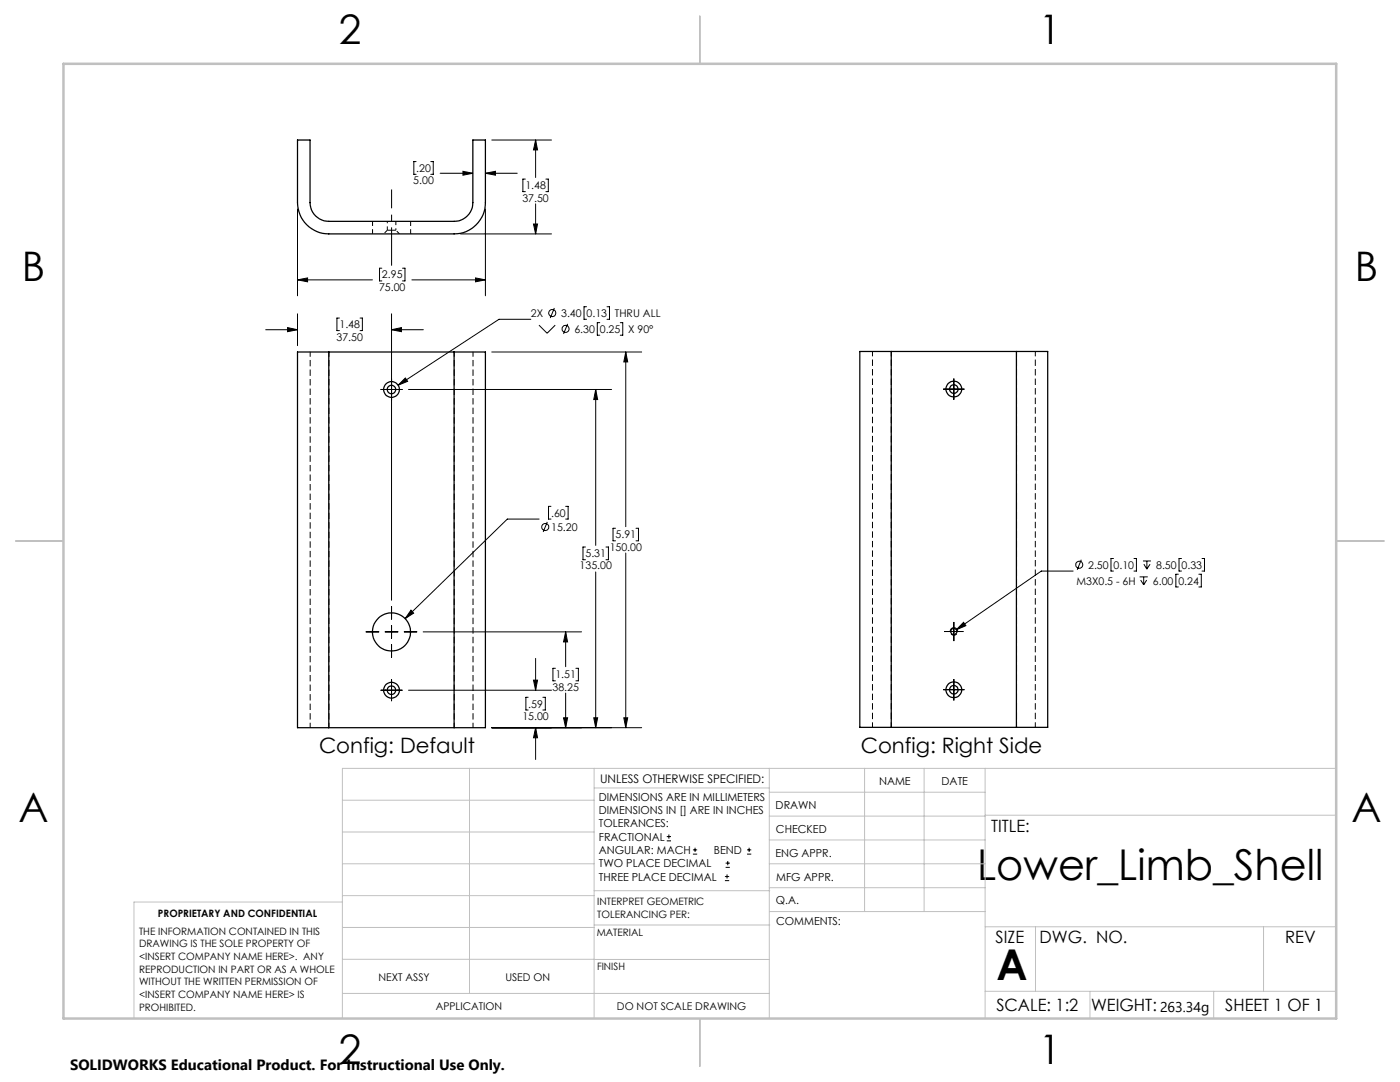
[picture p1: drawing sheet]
<svg xmlns="http://www.w3.org/2000/svg" width="279mm" height="216mm" viewBox="0 0 279 216" stroke-linecap="round" stroke-linejoin="round" font-family="sans-serif">
<path d="M74.3 44.2v2.5M81.9 46.7v-2.5M61.9 70.2v75M65.6 70.2v75M90.6 70.2v75M94.4 70.2v75M174.1 70.1v75M177.9 70.1v75M202.9 70.1v75M206.6 70.1v75" fill="none" stroke="#000" stroke-width=".2" stroke-dasharray="1.3 .6" stroke-dashoffset=".3" stroke-linecap="butt"/>
<g fill="none" stroke="#000" stroke-width=".25">
<path d="M59.4 27.9h2.5v12.5a3.7 3.7 0 0 0 3.7 3.8h25a3.7 3.7 0 0 0 3.8-3.8v-12.5h2.5v12.5a6.3 6.3 0 0 1-6.3 6.3h-25a6.3 6.3 0 0 1-6.2-6.3zM65.6 70.2h-6.2v75h6.2M65.6 70.2v75M65.6 70.2h25M90.6 70.2h6.3v75h-6.3M90.6 70.2v75M177.9 70.1h-6.3v75h6.3M177.9 70.1v75M177.9 70.1h24.9M202.8 70.1h6.3v75h-6.3M202.8 70.1v75M65.6 145.2h25"/>
<path d="M177.9 145.1h24.9"/>
<circle cx="78.1" cy="77.7" r=".85"/>
<circle cx="78.1" cy="77.7" r="1.58"/>
<circle cx="190.4" cy="77.6" r="1.57"/>
<circle cx="190.4" cy="77.7" r=".86"/>
<circle cx="78.1" cy="137.7" r=".85"/>
<circle cx="78.1" cy="126.1" r="3.8"/>
<circle cx="78.1" cy="137.7" r="1.58"/>
<circle cx="190.4" cy="126" r=".62"/>
<circle cx="190.4" cy="137.6" r=".86"/>
<circle cx="190.4" cy="137.6" r="1.57"/>
</g>
<path d="M78.1 45.9h-.8M79 45.9h-.9" fill="none" stroke="#000" stroke-width=".2" stroke-dasharray="1.3 .6" stroke-dashoffset=".4" stroke-linecap="butt"/>
<path d="M77.3 45.9l-.7 .8M79.7 46.7l-.7-.8" fill="none" stroke="#000" stroke-width=".2" stroke-dasharray="1.3 .6" stroke-dashoffset=".5" stroke-linecap="butt"/>
<path d="M77.3 44.2v1.7M79 45.9v-1.7" fill="none" stroke="#000" stroke-width=".2" stroke-dasharray="1.3 .6" stroke-dashoffset=".9" stroke-linecap="butt"/>
<g fill="none" stroke="#000" stroke-width=".2">
<path d="M83 32.2h-.4v2.6h.4M86 32.2h.5v2.6h-.5M87.8 34.6h6.6M92.4 34.2l2 .4-2 .4zM96.9 34.6l2-.4v.8zM96.9 34.6h6.3M98.1 27.9h12M104.8 35.7h-.4v2.5h.4M106.9 27.9l.4 2h-.8zM106.9 27.9v7.5M108.9 35.7h.5v2.5h-.5M59.4 55.8l2-.3v.7z"/>
<path d="M59.4 41.7v17.3M59.4 55.8h14.9M76.2 53.5h-.5v2.6h.5M80.3 53.5h.5v2.6h-.5M82.2 55.8h14.7M91.9 46.7h18.2M94.9 55.5l2 .3-2 .4zM96.9 41.7v17.3M106.5 44.7h.8l-.4 2zM106.9 40.7v6M53 65.8h6.4M57.4 65.4l2 .4-2 .4z"/>
<path d="M59.4 62.6v6.4M67.7 63.5h-.5v2.5h.5M71.9 63.5h.4v2.5h-.4M76 77.7h4.3M78.1 65.8l2-.4v.8zM78.1 62.6v57.2M78.1 65.8h6.4M80.9 75.4l.5 .7-2 .8zM81.5 77.7h40.6M98.1 70.2h30M105.9 63.7h-6.3l-20.2 13.2M107.6 64.9l1.6 1.6 1.6-1.6"/>
<path d="M110.6 61.5l-.8 2M113.3 64.6l-.8 2M117.1 61.2h-.5v2.5h.5M118.9 77.7l.4 2h-.8zM118.9 77.7v31.1M119.7 64.4h-.5v2.5h.5M121.1 61.2h.5v2.5h-.5M123.8 64.4h.5v2.5h-.5M124.9 70.2l.4 2h-.8zM124.9 70.2v34.9M188.2 77.6h4.3M190.4 75.5v4.3"/>
<path d="M107.6 103.6h-6.4l-20.3 19.8M109.2 104.1l-.8 2.1M110 101h-.5v2.6h.5M112.9 101h.5v2.6h-.5M116.8 109.1h-.5v2.6h.5M118.9 114.1v31.1M120.9 109.1h.5v2.6h-.5M122.8 105.4h-.5v2.5h.5M124.9 110.3v34.9M126.9 105.4h.5v2.5h-.5M214.2 113.9h-6.4l-16.9 11.8M215.8 111.7l-.8 2"/>
<path d="M222.2 111.4h-.5v2.5h.5M226.3 111.4h.5v2.5h-.5M227.4 115.1h1.7M227.6 115.7l.6 1M228.1 111.9h1.6M228.2 115.1v1.6M228.3 112.6l.6 1M228.8 115.7l-.6 1M228.9 111.9v1.7M229.5 112.6l-.6 1M235.2 114.6h-.5v2.5h.5M235.8 111.4h-.5v2.5h.5"/>
<path d="M239.3 114.6h.4v2.5h-.4M239.9 111.4h.5v2.5h-.5M73.1 126.1h2.5M76 137.7h4.3M76.9 126.1h2.5M78.1 121v2.5M78.1 124.8v2.6M78.1 128.6v2.6M78.1 135.6v4.2M80.7 126.1h2.5M81.5 137.7h28.6M82 121.7l.5 .6-1.6 1.1z"/>
<path d="M84.5 126.1h31.6M105.4 139.1h-.4v2.6h.4M106.5 135.7h.8l-.4 2zM106.9 131.4v6.3M108.3 139.1h.5v2.6h-.5M110.8 133.3h-.5v2.6h.5M112.9 126.1l.4 2h-.8zM112.9 126.1v6.9M112.9 138.3v6.9M114.9 133.3h.5v2.6h-.5M188.2 137.6h4.3M188.5 126h3.8"/>
<path d="M190.4 124.1v3.8M190.4 135.5v4.3M192.3 124.2l.5 .6-1.9 .9zM98.1 145.2h30M106.9 145.2l.4 2h-.8zM106.9 145.2v6.4M112.5 143.2h.8l-.4 2zM118.5 143.2h.8l-.4 2zM124.5 143.2h.8l-.4 2zM133.1 167.8h.8M133.1 166.9h.8M133.5 166.5v.9"/>
<path d="M138.3 170.4h.8M138.3 169.6h.8M138.7 169.2v.8M144.7 175.7h.8M144.7 174.9h.8M144.8 173.1h.9M144.8 172.2h.9M145.1 174.5v.8M145.2 171.8v.8M149.1 170.4h.8M149.1 169.6h.8M149.5 169.2v.8"/>
<circle cx="110.2" cy="62.5" r=".71"/>
<circle cx="112.9" cy="65.6" r=".71"/>
<circle cx="108.8" cy="105.2" r=".71"/>
<circle cx="215.4" cy="112.7" r=".71"/>
</g>
<path d="M190.4 125.2a.75 .75 0 0 1 .6 1.1 .75 .75 0 0 1-1.2 .1 .75 .75 0 0 1 .4-1.1l.2-.1" fill="none" stroke="#000" stroke-width=".2" stroke-dasharray="1.3 .6" stroke-dashoffset=".2" stroke-linecap="butt"/>
<path d="M78.1 53v-15.2" fill="none" stroke="#000" stroke-width=".2" stroke-dasharray="15.2 1.3 1.3 1.3" stroke-dashoffset="7.6" stroke-linecap="butt"/>
<g fill="none" stroke="#c0c0c0" stroke-width=".2">
<path d="M68.3 159.7h50.3M93.7 153.3v44.9M118.6 153.3v49.9M118.6 157.2h34.9M153.5 153.3v49.9M153.5 158.1h43.1M172.5 153.3v28.6M184.4 153.3v28.6M196.6 153.3v49.9M266.7 153.3h-198.4v49.9M68.3 178.7h50.3M68.3 172.4h50.3"/>
<path d="M68.3 166h50.3M68.3 180h-41.6v23.2M118.6 177.7h35M153.5 167.6h43.1M153.5 162.8h43.1M153.5 172.4h43.1M153.5 177.1h43.1M196.6 162.7h70.1M68.3 198.2h85.2M68.3 191.4l85.2 .1M68.3 185.1h50.3M118.6 184.6h35"/>
<path d="M153.6 181.9h43M196.6 197.8h70.1M196.6 184.9h70.1M206.7 184.9v12.9M217.5 197.8v5.4M242.2 197.8v5.4M252.2 184.9v12.9"/>
</g>
<path d="M139.7 3.2v9.5M3.1 107.9h9.6M266.7 107.9h9.5M139.7 203.2v9.6" fill="none" stroke="#c0c0c0" stroke-width=".25"/>
<path d="M12.7 12.7h254v190.5h-254z" fill="none" stroke="#c0c0c0" stroke-width=".5"/>
<path d="M106.9 145.2l.4 2h-.8zM106.5 135.7h.8l-.4 2zM112.5 143.2h.8l-.4 2zM112.9 126.1l.4 2h-.8zM118.5 143.2h.8l-.4 2zM118.9 77.7l.4 2h-.8zM124.5 143.2h.8l-.4 2zM124.9 70.2l.4 2h-.8zM79.4 76.9l2-.8-.5-.7zM82 121.7l-1.1 1.7 1.6-1.1zM57.4 65.4l2 .4-2 .4zM78.1 65.8l2-.4v.8zM92.4 34.2l2 .4-2 .4zM96.9 34.6l2-.4v.8zM59.4 55.8l2-.3v.7zM94.9 55.5l2 .3-2 .4zM106.5 44.7h.8l-.4 2zM106.9 27.9l.4 2h-.8zM192.3 124.2l-1.4 1.5 1.9-.9z" fill="#000"/>
<g font-size="8.5">
<text x="195" y="175.5">Lower_Limb_Shell</text>
<text x="198.9" y="195.5">A</text>
</g>
<g font-size="8.1">
<text x="67.6" y="8.9">2</text>
<text x="207.3" y="8.9">1</text>
<text x="4.4" y="56.1">B</text>
<text x="270.4" y="56.1">B</text>
<text x="3.7" y="164.1">A</text>
<text x="269.7" y="164.1">A</text>
<text x="67.6" y="212.4">2</text>
<text x="207.3" y="212.4">1</text>
</g>
<g font-size="4.2">
<text x="63.7" y="150.3">Config: Default</text>
<text x="171.8" y="150.3">Config: Right Side</text>
</g>
<g font-size="3.4">
<text x="197.8" y="166">TITLE:</text>
<text x="198.7" y="188.1">SIZE</text>
<text x="207.5" y="188.1">DWG. NO.</text>
<text x="256.5" y="188.2">REV</text>
<text x="198.8" y="201.7">SCALE: 1:2</text>
<text x="217.7" y="201.8">WEIGHT:</text>
<text x="244.5" y="201.7">SHEET 1 OF 1</text>
</g>
<text font-size="3" x="14" y="213.5">SOLIDWORKS Educational Product. For Instructional Use Only.</text>
<text font-size="2.8" x="231.5" y="201.9">263.34g</text>
<text font-size="2.4" x="119.8" y="156.2">UNLESS OTHERWISE SPECIFIED:</text>
<g font-size="2.2">
<text x="119.5" y="159.8">DIMENSIONS ARE IN MILLIMETERS</text>
<text x="154.8" y="161.4">DRAWN</text>
<text x="175.4" y="156.6">NAME</text>
<text x="187.9" y="156.7">DATE</text>
<text x="119.5" y="162.4">DIMENSIONS IN [] ARE IN INCHES</text>
<text x="119.5" y="165.1">TOLERANCES:</text>
<text x="119.5" y="167.8">FRACTIONAL</text>
<text x="154.9" y="166.3">CHECKED</text>
<text x="119.5" y="170.4">ANGULAR: MACH</text>
<text x="119.5" y="173.1">TWO PLACE DECIMAL</text>
<text x="142.5" y="170.4">BEND</text>
<text x="154.8" y="170.9">ENG APPR.</text>
<text x="119.5" y="175.7">THREE PLACE DECIMAL</text>
<text x="154.9" y="175.7">MFG APPR.</text>
<text x="154.9" y="180.4">Q.A.</text>
<text x="154.9" y="184.6">COMMENTS:</text>
</g>
<g font-size="2.1">
<text x="83.1" y="34.3">.20</text>
<text x="82.5" y="36.7">5.00</text>
<text x="104.3" y="40.2">37.50</text>
<text x="104.8" y="37.8">1.48</text>
<text x="75.6" y="58">75.00</text>
<text x="76.2" y="55.6">2.95</text>
<text x="67.8" y="65.5">1.48</text>
<text x="106" y="63.2">2X</text>
<text x="112" y="63.2">3.40</text>
<text x="117.1" y="63.2">0.13</text>
<text x="122.7" y="63.2">THRU ALL</text>
<text x="67.2" y="67.9">37.50</text>
<text x="114.6" y="66.4">6.30</text>
<text x="119.7" y="66.4">0.25</text>
<text x="125.4" y="66.4">X 90°</text>
<text x="110" y="103.1">.60</text>
<text x="110" y="105.9">15.20</text>
<text x="122.8" y="107.4">5.91</text>
<text x="115.7" y="113.6">135.00</text>
<text x="116.8" y="111.2">5.31</text>
<text x="121.7" y="109.9">150.00</text>
<text x="217.2" y="113.5">2.50</text>
<text x="222.2" y="113.5">0.10</text>
<text x="230.7" y="113.5">8.50</text>
<text x="235.8" y="113.5">0.33</text>
<text x="214.8" y="116.6">M3X0.5 - 6H</text>
<text x="230.1" y="116.6">6.00</text>
<text x="235.2" y="116.6">0.24</text>
<text x="110.3" y="137.8">38.25</text>
<text x="110.8" y="135.4">1.51</text>
<text x="104.3" y="143.6">15.00</text>
<text x="105.4" y="141.2">.59</text>
<text x="75.5" y="195.7">NEXT ASSY</text>
<text x="100.9" y="195.7">USED ON</text>
<text x="86.9" y="201.5">APPLICATION</text>
<text x="123.1" y="201.6">DO NOT SCALE DRAWING</text>
</g>
<g font-size="2">
<text x="31.5" y="182.9">PROPRIETARY AND CONFIDENTIAL</text>
<text x="119.2" y="180.6">INTERPRET GEOMETRIC</text>
<text x="119.2" y="183.1">TOLERANCING PER:</text>
<text x="27.8" y="186.5">THE INFORMATION CONTAINED IN THIS</text>
<text x="27.8" y="189">DRAWING IS THE SOLE PROPERTY OF</text>
<text x="27.8" y="191.6">&lt;INSERT COMPANY NAME HERE&gt;. ANY</text>
<text x="119.1" y="186.7">MATERIAL</text>
<text x="27.8" y="194.1">REPRODUCTION IN PART OR AS A WHOLE</text>
<text x="27.8" y="196.6">WITHOUT THE WRITTEN PERMISSION OF</text>
<text x="119.1" y="193.5">FINISH</text>
<text x="27.8" y="199.1">&lt;INSERT COMPANY NAME HERE&gt; IS</text>
<text x="27.8" y="201.7">PROHIBITED.</text>
</g>
</svg>
